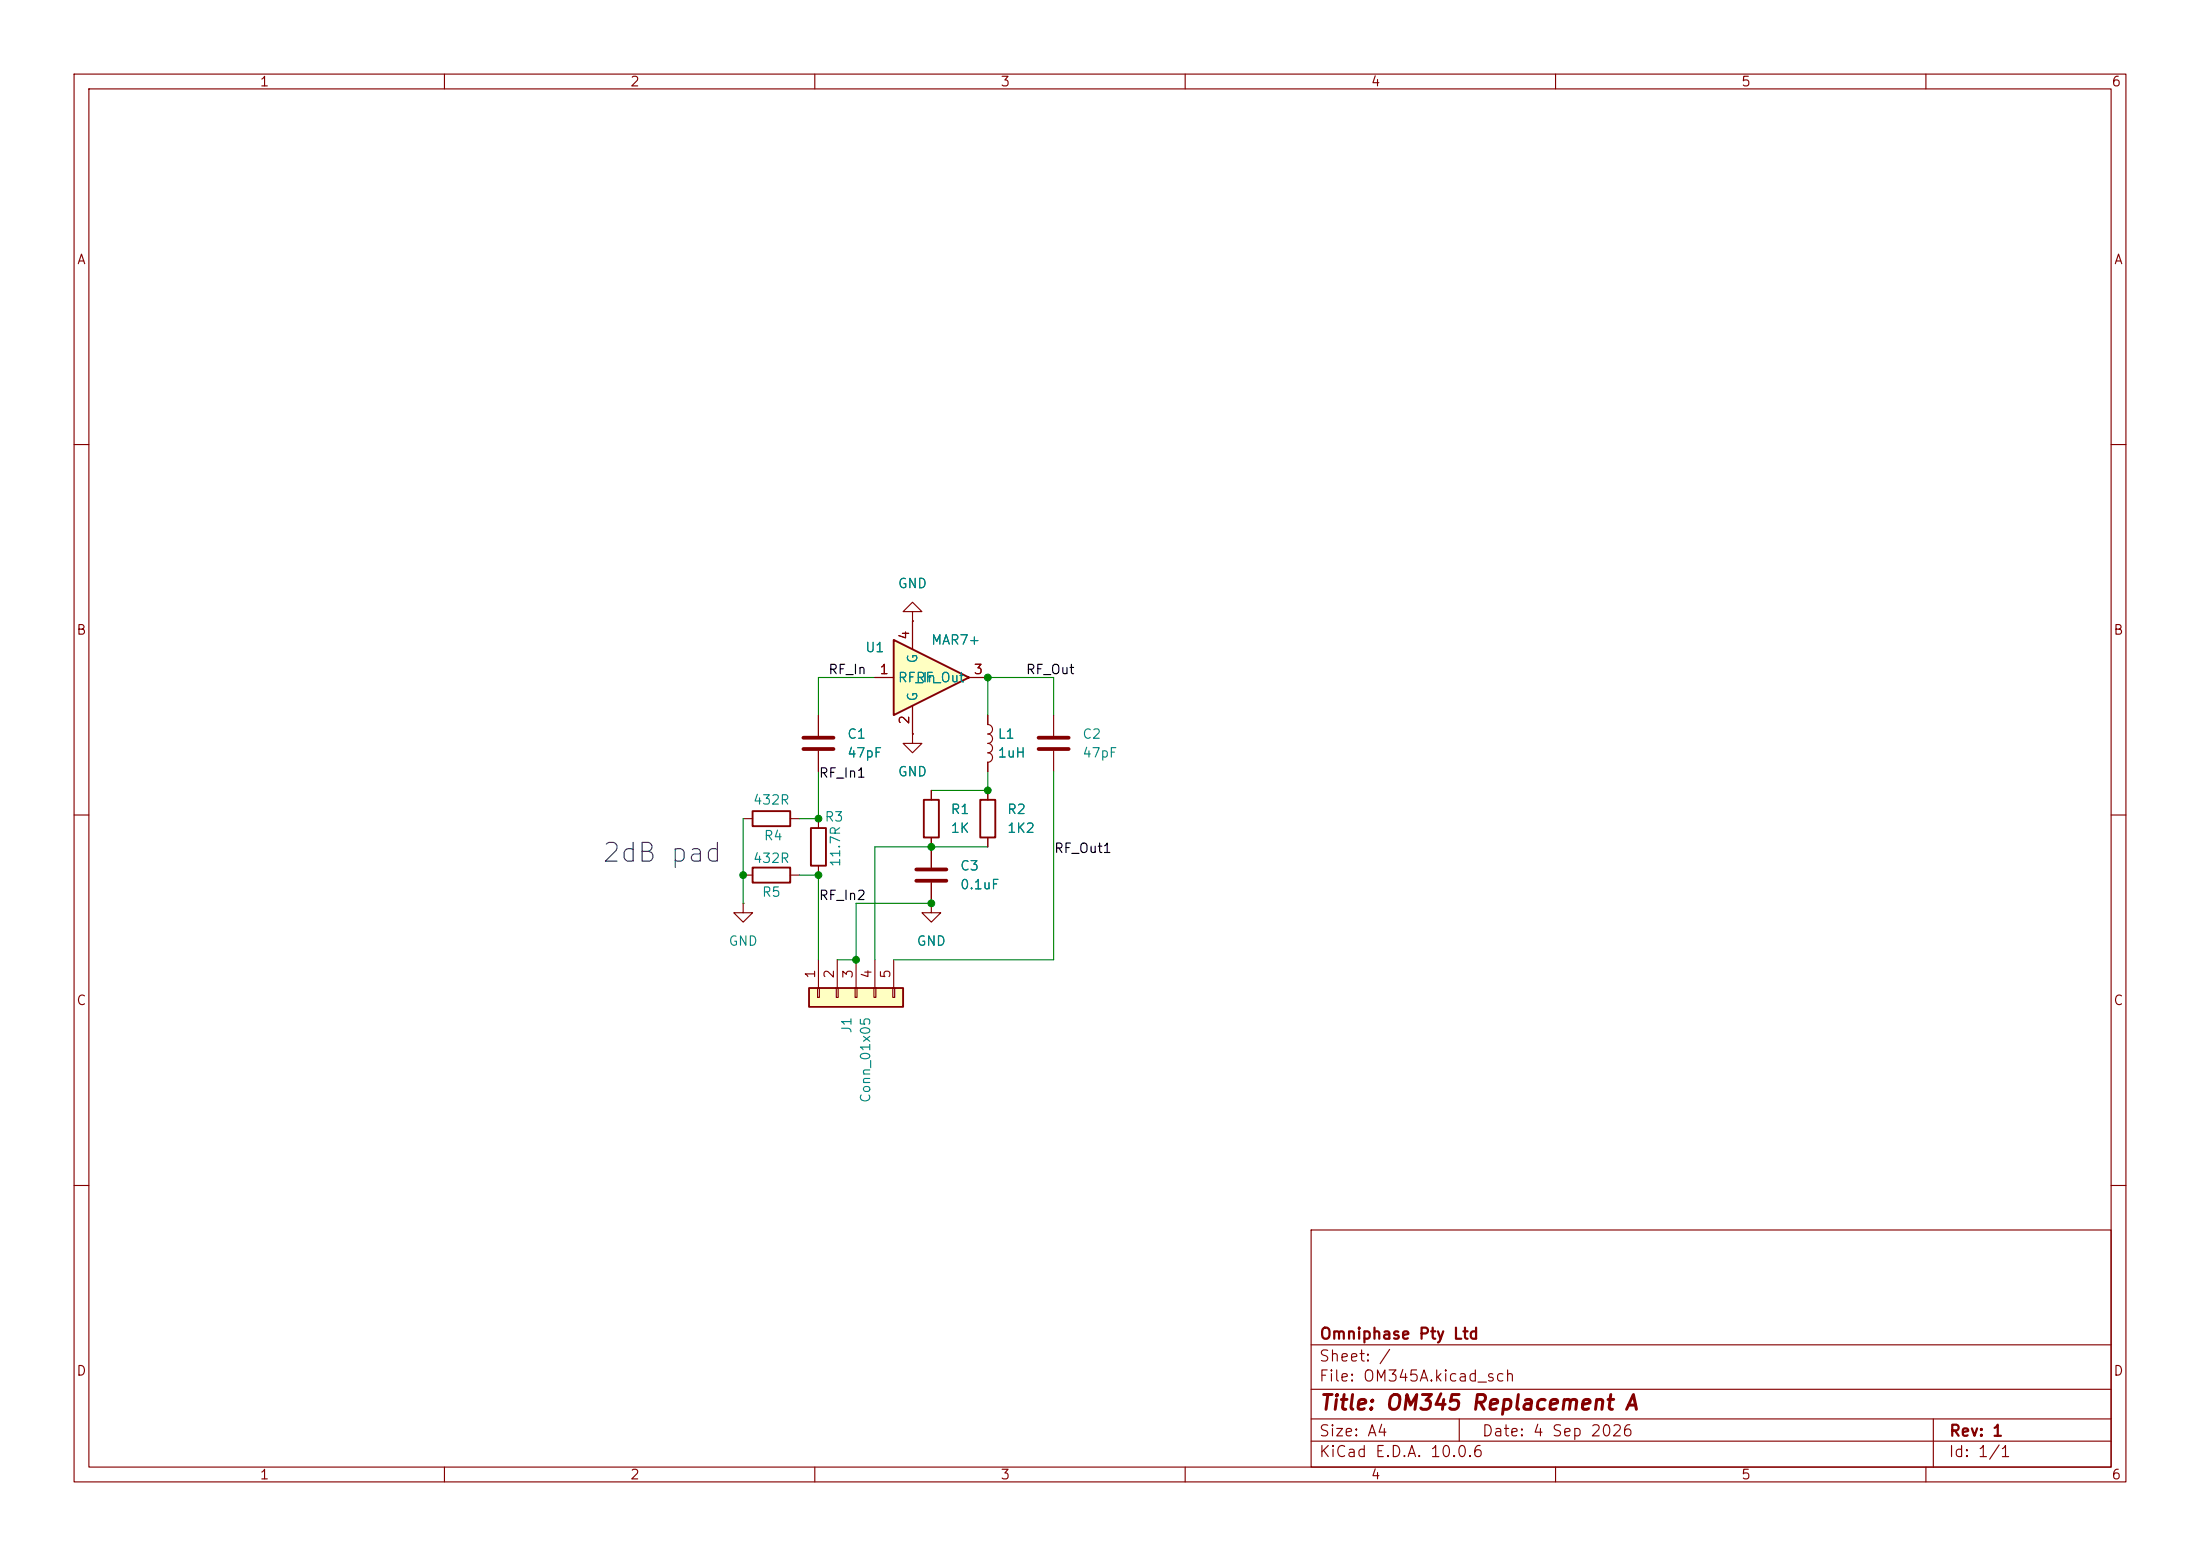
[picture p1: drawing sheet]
(kicad_sch
 (version 20260306)
 (generator "eeschema")
 (generator_version "10.0")
 (paper "A4")
 (title_block
  (title "OM345 Replacement A")
  (date "4 Sep 2026")
  (rev "1")
  (company "Omniphase Pty Ltd"))
 (lib_symbols
  (symbol "Connector_Generic:Conn_01x05"
   (pin_names
    (offset 1.016) (hide yes)) (exclude_from_sim no) (in_bom yes) (on_board yes)
   (in_pos_files yes)
   (duplicate_pin_numbers_are_jumpers no)
   (property "Reference" "J" (at 0 7.62 0) (show_name no) (do_not_autoplace no) (effects (font (size 1.27 1.27))))
   (property "Value" "Conn_01x05" (at 0 -7.62 0) (show_name no) (do_not_autoplace no) (effects (font (size 1.27 1.27))))
   (property "Footprint" "" (at 0 0 0) (show_name no) (do_not_autoplace no) (hide yes) (effects (font (size 1.27 1.27))))
   (property "Datasheet" "" (at 0 0 0) (show_name no) (do_not_autoplace no) (hide yes) (effects (font (size 1.27 1.27))))
   (property "Description" "Generic connector, single row, 01x05, script generated (kicad-library-utils/schlib/autogen/connector/)" (at 0 0 0) (show_name no) (do_not_autoplace no) (hide yes) (effects (font (size 1.27 1.27))))
   (symbol "Conn_01x05_1_1"
    (rectangle (start -1.27 6.35) (end 1.27 -6.35) (stroke (width 0.254) (type default)) (fill (type background)))
    (rectangle (start -1.27 5.207) (end 0 4.953) (stroke (width 0.1524) (type default)) (fill (type none)))
    (rectangle (start -1.27 2.667) (end 0 2.413) (stroke (width 0.1524) (type default)) (fill (type none)))
    (rectangle (start -1.27 0.127) (end 0 -0.127) (stroke (width 0.1524) (type default)) (fill (type none)))
    (rectangle (start -1.27 -2.413) (end 0 -2.667) (stroke (width 0.1524) (type default)) (fill (type none)))
    (rectangle (start -1.27 -4.953) (end 0 -5.207) (stroke (width 0.1524) (type default)) (fill (type none)))
    (pin passive line (at -5.08 5.08 0) (length 3.81) (name "Pin_1" (effects (font (size 1.27 1.27)))) (number "1" (effects (font (size 1.27 1.27)))))
    (pin passive line (at -5.08 2.54 0) (length 3.81) (name "Pin_2" (effects (font (size 1.27 1.27)))) (number "2" (effects (font (size 1.27 1.27)))))
    (pin passive line (at -5.08 0 0) (length 3.81) (name "Pin_3" (effects (font (size 1.27 1.27)))) (number "3" (effects (font (size 1.27 1.27)))))
    (pin passive line (at -5.08 -2.54 0) (length 3.81) (name "Pin_4" (effects (font (size 1.27 1.27)))) (number "4" (effects (font (size 1.27 1.27)))))
    (pin passive line (at -5.08 -5.08 0) (length 3.81) (name "Pin_5" (effects (font (size 1.27 1.27)))) (number "5" (effects (font (size 1.27 1.27))))))
   (embedded_fonts no))
  (symbol "Device:C"
   (pin_numbers (hide yes))
   (pin_names
    (offset 0.254)) (exclude_from_sim no) (in_bom yes) (on_board yes)
   (in_pos_files yes)
   (duplicate_pin_numbers_are_jumpers no)
   (property "Reference" "C" (at 0.635 2.54 0) (show_name no) (do_not_autoplace no) (effects (font (size 1.27 1.27)) (justify left)))
   (property "Value" "C" (at 0.635 -2.54 0) (show_name no) (do_not_autoplace no) (effects (font (size 1.27 1.27)) (justify left)))
   (property "Footprint" "" (at 0.9652 -3.81 0) (show_name no) (do_not_autoplace no) (hide yes) (effects (font (size 1.27 1.27))))
   (property "Datasheet" "" (at 0 0 0) (show_name no) (do_not_autoplace no) (hide yes) (effects (font (size 1.27 1.27))))
   (property "Description" "Unpolarized capacitor" (at 0 0 0) (show_name no) (do_not_autoplace no) (hide yes) (effects (font (size 1.27 1.27))))
   (symbol "C_0_1"
    (polyline (pts (xy -2.032 0.762) (xy 2.032 0.762)) (stroke (width 0.508) (type default)) (fill (type none)))
    (polyline (pts (xy -2.032 -0.762) (xy 2.032 -0.762)) (stroke (width 0.508) (type default)) (fill (type none))))
   (symbol "C_1_1"
    (pin passive line (at 0 3.81 270) (length 2.794) (name "" (effects (font (size 1.27 1.27)))) (number "1" (effects (font (size 1.27 1.27)))))
    (pin passive line (at 0 -3.81 90) (length 2.794) (name "" (effects (font (size 1.27 1.27)))) (number "2" (effects (font (size 1.27 1.27))))))
   (embedded_fonts no))
  (symbol "Device:L"
   (pin_numbers (hide yes))
   (pin_names
    (offset 1.016) (hide yes)) (exclude_from_sim no) (in_bom yes) (on_board yes)
   (in_pos_files yes)
   (duplicate_pin_numbers_are_jumpers no)
   (property "Reference" "L" (at -1.27 0 90) (show_name no) (do_not_autoplace no) (effects (font (size 1.27 1.27))))
   (property "Value" "L" (at 1.905 0 90) (show_name no) (do_not_autoplace no) (effects (font (size 1.27 1.27))))
   (property "Footprint" "" (at 0 0 0) (show_name no) (do_not_autoplace no) (hide yes) (effects (font (size 1.27 1.27))))
   (property "Datasheet" "" (at 0 0 0) (show_name no) (do_not_autoplace no) (hide yes) (effects (font (size 1.27 1.27))))
   (property "Description" "Inductor" (at 0 0 0) (show_name no) (do_not_autoplace no) (hide yes) (effects (font (size 1.27 1.27))))
   (symbol "L_0_1"
    (arc (start 0 2.54) (mid 0.6323 1.905) (end 0 1.27) (stroke (width 0) (type default)) (fill (type none)))
    (arc (start 0 1.27) (mid 0.6323 0.635) (end 0 0) (stroke (width 0) (type default)) (fill (type none)))
    (arc (start 0 0) (mid 0.6323 -0.635) (end 0 -1.27) (stroke (width 0) (type default)) (fill (type none)))
    (arc (start 0 -1.27) (mid 0.6323 -1.905) (end 0 -2.54) (stroke (width 0) (type default)) (fill (type none))))
   (symbol "L_1_1"
    (pin passive line (at 0 3.81 270) (length 1.27) (name "1" (effects (font (size 1.27 1.27)))) (number "1" (effects (font (size 1.27 1.27)))))
    (pin passive line (at 0 -3.81 90) (length 1.27) (name "2" (effects (font (size 1.27 1.27)))) (number "2" (effects (font (size 1.27 1.27))))))
   (embedded_fonts no))
  (symbol "Device:R"
   (pin_numbers (hide yes))
   (pin_names
    (offset 0)) (exclude_from_sim no) (in_bom yes) (on_board yes)
   (in_pos_files yes)
   (duplicate_pin_numbers_are_jumpers no)
   (property "Reference" "R" (at 2.032 0 90) (show_name no) (do_not_autoplace no) (effects (font (size 1.27 1.27))))
   (property "Value" "R" (at 0 0 90) (show_name no) (do_not_autoplace no) (effects (font (size 1.27 1.27))))
   (property "Footprint" "" (at -1.778 0 90) (show_name no) (do_not_autoplace no) (hide yes) (effects (font (size 1.27 1.27))))
   (property "Datasheet" "" (at 0 0 0) (show_name no) (do_not_autoplace no) (hide yes) (effects (font (size 1.27 1.27))))
   (property "Description" "Resistor" (at 0 0 0) (show_name no) (do_not_autoplace no) (hide yes) (effects (font (size 1.27 1.27))))
   (symbol "R_0_1"
    (rectangle (start -1.016 -2.54) (end 1.016 2.54) (stroke (width 0.254) (type default)) (fill (type none))))
   (symbol "R_1_1"
    (pin passive line (at 0 3.81 270) (length 1.27) (name "" (effects (font (size 1.27 1.27)))) (number "1" (effects (font (size 1.27 1.27)))))
    (pin passive line (at 0 -3.81 90) (length 1.27) (name "" (effects (font (size 1.27 1.27)))) (number "2" (effects (font (size 1.27 1.27))))))
   (embedded_fonts no))
  (symbol "RF_Amplifier:MAR7+" (exclude_from_sim no) (in_bom yes) (on_board yes)
   (in_pos_files yes)
   (duplicate_pin_numbers_are_jumpers no)
   (property "Reference" "U" (at 2.54 6.35 0) (show_name no) (do_not_autoplace no) (effects (font (size 1.27 1.27))))
   (property "Value" "MAR7+" (at 3.81 3.81 0) (show_name no) (do_not_autoplace no) (effects (font (size 1.27 1.27))))
   (property "Footprint" "RF_Mini-Circuits:VV105" (at -1.27 -16.51 0) (show_name no) (do_not_autoplace no) (hide yes) (effects (font (size 1.27 1.27))))
   (property "Datasheet" "" (at 0 0 0) (show_name no) (do_not_autoplace no) (hide yes) (effects (font (size 1.27 1.27))))
   (property "Description" "MMIC wideband amplifier, DC-2GHz, +32.5dB @ 100MHz, 4V, VV105" (at 0.254 -2.286 0) (show_name no) (do_not_autoplace no) (hide yes) (effects (font (size 1.27 1.27))))
   (symbol "MAR7+_0_1"
    (polyline (pts (xy 5.08 0) (xy -5.08 5.08) (xy -5.08 -5.08) (xy 5.08 0)) (stroke (width 0.254) (type default)) (fill (type background))))
   (symbol "MAR7+_1_1"
    (pin input line (at -7.62 0 0) (length 2.54) (name "RF_In" (effects (font (size 1.27 1.27)))) (number "1" (effects (font (size 1.27 1.27)))))
    (pin power_in line (at -2.54 -7.62 90) (length 3.81) (name "G" (effects (font (size 1.27 1.27)))) (number "2" (effects (font (size 1.27 1.27)))))
    (pin output line (at 7.62 0 180) (length 2.54) (name "RF_Out" (effects (font (size 1.27 1.27)))) (number "3" (effects (font (size 1.27 1.27)))))
    (pin power_in line (at -2.54 7.62 270) (length 3.81) (name "G" (effects (font (size 1.27 1.27)))) (number "4" (effects (font (size 1.27 1.27))))))
   (embedded_fonts no))
  (symbol "power:GND"
   (power global)
   (pin_numbers (hide yes))
   (pin_names
    (offset 0) (hide yes)) (exclude_from_sim no) (in_bom yes) (on_board yes)
   (in_pos_files yes)
   (duplicate_pin_numbers_are_jumpers no)
   (property "Reference" "#PWR" (at 0 -6.35 0) (show_name no) (do_not_autoplace no) (hide yes) (effects (font (size 1.27 1.27))))
   (property "Value" "GND" (at 0 -3.81 0) (show_name no) (do_not_autoplace no) (effects (font (size 1.27 1.27))))
   (property "Footprint" "" (at 0 0 0) (show_name no) (do_not_autoplace no) (hide yes) (effects (font (size 1.27 1.27))))
   (property "Datasheet" "" (at 0 0 0) (show_name no) (do_not_autoplace no) (hide yes) (effects (font (size 1.27 1.27))))
   (property "Description" "Power symbol creates a global label with name \"GND\" , ground" (at 0 0 0) (show_name no) (do_not_autoplace no) (hide yes) (effects (font (size 1.27 1.27))))
   (symbol "GND_0_1"
    (polyline (pts (xy 0 0) (xy 0 -1.27) (xy 1.27 -1.27) (xy 0 -2.54) (xy -1.27 -1.27) (xy 0 -1.27)) (stroke (width 0) (type default)) (fill (type none))))
   (symbol "GND_1_1"
    (pin power_in line (at 0 0 270) (length 0) (name "" (effects (font (size 1.27 1.27)))) (number "1" (effects (font (size 1.27 1.27))))))
   (embedded_fonts no)))
 (text "2dB pad"
  (exclude_from_sim no)
  (at 89.408 115.316 0)
  (effects (font (size 2.54 2.54))))
 (text ""
  (exclude_from_sim no)
  (at 73.914 121.666 0)
  (effects (font (size 2.54 2.54))))
 (text ""
  (exclude_from_sim no)
  (at 74.93 121.412 0)
  (effects (font (size 12.954 12.954))))
 (text "Attenuation pad my be\nbypassed by zero Ohm R3\nand R4 R5 not installed"
  (exclude_from_sim no)
  (at 73.66 133.35 0)
  (effects (font (size 2.54 2.54))))
 (text ""
  (exclude_from_sim no)
  (at 82.55 121.666 0)
  (effects (font (size 2.54 2.54))))
 (junction
  (at 133.35 91.44)
  (diameter 0)
  (color 0 0 0 0))
 (junction
  (at 115.57 129.54)
  (diameter 0)
  (color 0 0 0 0))
 (junction
  (at 133.35 106.68)
  (diameter 0)
  (color 0 0 0 0))
 (junction
  (at 125.73 114.3)
  (diameter 0)
  (color 0 0 0 0))
 (junction
  (at 100.33 118.11)
  (diameter 0)
  (color 0 0 0 0))
 (junction
  (at 125.73 121.92)
  (diameter 0)
  (color 0 0 0 0))
 (junction
  (at 110.49 118.11)
  (diameter 0)
  (color 0 0 0 0))
 (junction
  (at 110.49 110.49)
  (diameter 0)
  (color 0 0 0 0))
 (wire
  (pts (xy 115.57 121.92) (xy 125.73 121.92))
  (stroke (width 0) (type default)))
 (wire
  (pts (xy 133.35 91.44) (xy 133.35 96.52))
  (stroke (width 0) (type default)))
 (wire
  (pts (xy 118.11 114.3) (xy 125.73 114.3))
  (stroke (width 0) (type default)))
 (wire
  (pts (xy 113.03 129.54) (xy 115.57 129.54))
  (stroke (width 0) (type default)))
 (wire
  (pts (xy 110.49 96.52) (xy 110.49 91.44))
  (stroke (width 0) (type default)))
 (wire
  (pts (xy 118.11 129.54) (xy 118.11 114.3))
  (stroke (width 0) (type default)))
 (wire
  (pts (xy 100.33 110.49) (xy 100.33 118.11))
  (stroke (width 0) (type default)))
 (wire
  (pts (xy 100.33 118.11) (xy 100.33 121.92))
  (stroke (width 0) (type default)))
 (wire
  (pts (xy 115.57 129.54) (xy 115.57 121.92))
  (stroke (width 0) (type default)))
 (wire
  (pts (xy 125.73 114.3) (xy 133.35 114.3))
  (stroke (width 0) (type default)))
 (wire
  (pts (xy 133.35 91.44) (xy 142.24 91.44))
  (stroke (width 0) (type default)))
 (wire
  (pts (xy 133.35 104.14) (xy 133.35 106.68))
  (stroke (width 0) (type default)))
 (wire
  (pts (xy 107.95 110.49) (xy 110.49 110.49))
  (stroke (width 0) (type default)))
 (wire
  (pts (xy 110.49 104.14) (xy 110.49 110.49))
  (stroke (width 0) (type default)))
 (wire
  (pts (xy 142.24 104.14) (xy 142.24 129.54))
  (stroke (width 0) (type default)))
 (wire
  (pts (xy 107.95 118.11) (xy 110.49 118.11))
  (stroke (width 0) (type default)))
 (wire
  (pts (xy 110.49 118.11) (xy 110.49 129.54))
  (stroke (width 0) (type default)))
 (wire
  (pts (xy 142.24 129.54) (xy 120.65 129.54))
  (stroke (width 0) (type default)))
 (wire
  (pts (xy 125.73 106.68) (xy 133.35 106.68))
  (stroke (width 0) (type default)))
 (wire
  (pts (xy 110.49 91.44) (xy 118.11 91.44))
  (stroke (width 0) (type default)))
 (wire
  (pts (xy 142.24 91.44) (xy 142.24 96.52))
  (stroke (width 0) (type default)))
 (label "RF_In1"
  (at 110.49 105.41 0)
  (fields_autoplaced yes)
  (effects (font (size 1.27 1.27)) (justify left bottom))
  (property "RF_50Ohm" "" (at 110.49 106.68 0) (show_name no) (do_not_autoplace no) (effects (font (size 1.27 1.27)
    (italic yes)) (justify left))))
 (label "RF_In"
  (at 111.76 91.44 0)
  (fields_autoplaced yes)
  (effects (font (size 1.27 1.27)) (justify left bottom))
  (property "RF_50Ohm" "" (at 111.76 92.71 0) (show_name no) (do_not_autoplace no) (effects (font (size 1.27 1.27)
    (italic yes)) (justify left))))
 (label "RF_In2"
  (at 110.49 121.92 0)
  (fields_autoplaced yes)
  (effects (font (size 1.27 1.27)) (justify left bottom))
  (property "RF_50Ohm" "" (at 110.49 123.19 0) (show_name no) (do_not_autoplace no) (effects (font (size 1.27 1.27)
    (italic yes)) (justify left))))
 (label "RF_Out1"
  (at 142.24 115.57 0)
  (fields_autoplaced yes)
  (effects (font (size 1.27 1.27)) (justify left bottom))
  (property "RF_50Ohm" "" (at 142.24 116.84 0) (show_name no) (do_not_autoplace no) (effects (font (size 1.27 1.27)
    (italic yes)) (justify left))))
 (label "RF_Out"
  (at 138.43 91.44 0)
  (fields_autoplaced yes)
  (effects (font (size 1.27 1.27)) (justify left bottom))
  (property "RF_50Ohm" "" (at 138.43 92.71 0) (show_name no) (do_not_autoplace no) (effects (font (size 1.27 1.27)
    (italic yes)) (justify left))))
 (symbol
  (lib_id "Device:R")
  (at 104.14 118.11 90)
  (unit 1)
  (body_style 1)
  (exclude_from_sim no)
  (in_bom yes)
  (on_board yes)
  (in_pos_files yes)
  (dnp no)
  (property "Reference" "R5" (at 104.14 120.396 90) (show_name no) (do_not_autoplace no) (effects (font (size 1.27 1.27))))
  (property "Value" "432R" (at 104.14 115.824 90) (show_name no) (do_not_autoplace no) (effects (font (size 1.27 1.27))))
  (property "Footprint" "Resistor_SMD:R_0603_1608Metric_Pad0.98x0.95mm_HandSolder" (at 104.14 119.888 90) (hide yes) (show_name no) (do_not_autoplace no) (effects (font (size 1.27 1.27))))
  (property "Datasheet" "" (at 104.14 118.11 0) (hide yes) (show_name no) (do_not_autoplace no) (effects (font (size 1.27 1.27))))
  (property "Description" "Resistor" (at 104.14 118.11 0) (hide yes) (show_name no) (do_not_autoplace no) (effects (font (size 1.27 1.27))))
  (pin "2")
  (pin "1"))
 (symbol
  (lib_id "Device:R")
  (at 104.14 110.49 90)
  (unit 1)
  (body_style 1)
  (exclude_from_sim no)
  (in_bom yes)
  (on_board yes)
  (in_pos_files yes)
  (dnp no)
  (property "Reference" "R4" (at 104.394 112.776 90) (show_name no) (do_not_autoplace no) (effects (font (size 1.27 1.27))))
  (property "Value" "432R" (at 104.14 107.95 90) (show_name no) (do_not_autoplace no) (effects (font (size 1.27 1.27))))
  (property "Footprint" "Resistor_SMD:R_0603_1608Metric_Pad0.98x0.95mm_HandSolder" (at 104.14 112.268 90) (hide yes) (show_name no) (do_not_autoplace no) (effects (font (size 1.27 1.27))))
  (property "Datasheet" "" (at 104.14 110.49 0) (hide yes) (show_name no) (do_not_autoplace no) (effects (font (size 1.27 1.27))))
  (property "Description" "Resistor" (at 104.14 110.49 0) (hide yes) (show_name no) (do_not_autoplace no) (effects (font (size 1.27 1.27))))
  (pin "2")
  (pin "1"))
 (symbol
  (lib_id "Device:C")
  (at 125.73 118.11 0)
  (unit 1)
  (body_style 1)
  (exclude_from_sim no)
  (in_bom yes)
  (on_board yes)
  (in_pos_files yes)
  (dnp no)
  (fields_autoplaced yes)
  (property "Reference" "C3" (at 129.54 116.8399 0) (show_name no) (do_not_autoplace no) (effects (font (size 1.27 1.27)) (justify left)))
  (property "Value" "0.1uF" (at 129.54 119.3799 0) (show_name no) (do_not_autoplace no) (effects (font (size 1.27 1.27)) (justify left)))
  (property "Footprint" "Capacitor_SMD:C_0603_1608Metric_Pad1.08x0.95mm_HandSolder" (at 126.6952 121.92 0) (hide yes) (show_name no) (do_not_autoplace no) (effects (font (size 1.27 1.27))))
  (property "Datasheet" "" (at 125.73 118.11 0) (hide yes) (show_name no) (do_not_autoplace no) (effects (font (size 1.27 1.27))))
  (property "Description" "Unpolarized capacitor" (at 125.73 118.11 0) (hide yes) (show_name no) (do_not_autoplace no) (effects (font (size 1.27 1.27))))
  (pin "2")
  (pin "1"))
 (symbol
  (lib_id "Device:C")
  (at 110.49 100.33 0)
  (unit 1)
  (body_style 1)
  (exclude_from_sim no)
  (in_bom yes)
  (on_board yes)
  (in_pos_files yes)
  (dnp no)
  (fields_autoplaced yes)
  (property "Reference" "C1" (at 114.3 99.0599 0) (show_name no) (do_not_autoplace no) (effects (font (size 1.27 1.27)) (justify left)))
  (property "Value" "47pF" (at 114.3 101.5999 0) (show_name no) (do_not_autoplace no) (effects (font (size 1.27 1.27)) (justify left)))
  (property "Footprint" "Capacitor_SMD:C_0603_1608Metric_Pad1.08x0.95mm_HandSolder" (at 111.4552 104.14 0) (hide yes) (show_name no) (do_not_autoplace no) (effects (font (size 1.27 1.27))))
  (property "Datasheet" "" (at 110.49 100.33 0) (hide yes) (show_name no) (do_not_autoplace no) (effects (font (size 1.27 1.27))))
  (property "Description" "Unpolarized capacitor" (at 110.49 100.33 0) (hide yes) (show_name no) (do_not_autoplace no) (effects (font (size 1.27 1.27))))
  (pin "2")
  (pin "1"))
 (symbol
  (lib_id "power:GND")
  (at 123.19 83.82 180)
  (unit 1)
  (body_style 1)
  (exclude_from_sim no)
  (in_bom yes)
  (on_board yes)
  (in_pos_files yes)
  (dnp no)
  (fields_autoplaced yes)
  (property "Reference" "#PWR03" (at 123.19 77.47 0) (hide yes) (show_name no) (do_not_autoplace no) (effects (font (size 1.27 1.27))))
  (property "Value" "GND" (at 123.19 78.74 0) (show_name no) (do_not_autoplace no) (effects (font (size 1.27 1.27))))
  (property "Footprint" "" (at 123.19 83.82 0) (hide yes) (show_name no) (do_not_autoplace no) (effects (font (size 1.27 1.27))))
  (property "Datasheet" "" (at 123.19 83.82 0) (hide yes) (show_name no) (do_not_autoplace no) (effects (font (size 1.27 1.27))))
  (property "Description" "Power symbol creates a global label with name \"GND\" , ground" (at 123.19 83.82 0) (hide yes) (show_name no) (do_not_autoplace no) (effects (font (size 1.27 1.27))))
  (pin "1"))
 (symbol
  (lib_id "Device:L")
  (at 133.35 100.33 0)
  (unit 1)
  (body_style 1)
  (exclude_from_sim no)
  (in_bom yes)
  (on_board yes)
  (in_pos_files yes)
  (dnp no)
  (fields_autoplaced yes)
  (property "Reference" "L1" (at 134.62 99.0599 0) (show_name no) (do_not_autoplace no) (effects (font (size 1.27 1.27)) (justify left)))
  (property "Value" "1uH" (at 134.62 101.5999 0) (show_name no) (do_not_autoplace no) (effects (font (size 1.27 1.27)) (justify left)))
  (property "Footprint" "Inductor_SMD:L_0603_1608Metric_Pad1.05x0.95mm_HandSolder" (at 133.35 100.33 0) (hide yes) (show_name no) (do_not_autoplace no) (effects (font (size 1.27 1.27))))
  (property "Datasheet" "" (at 133.35 100.33 0) (hide yes) (show_name no) (do_not_autoplace no) (effects (font (size 1.27 1.27))))
  (property "Description" "Inductor" (at 133.35 100.33 0) (hide yes) (show_name no) (do_not_autoplace no) (effects (font (size 1.27 1.27))))
  (pin "2")
  (pin "1"))
 (symbol
  (lib_id "Device:R")
  (at 125.73 110.49 0)
  (unit 1)
  (body_style 1)
  (exclude_from_sim no)
  (in_bom yes)
  (on_board yes)
  (in_pos_files yes)
  (dnp no)
  (fields_autoplaced yes)
  (property "Reference" "R1" (at 128.27 109.2199 0) (show_name no) (do_not_autoplace no) (effects (font (size 1.27 1.27)) (justify left)))
  (property "Value" "1K" (at 128.27 111.7599 0) (show_name no) (do_not_autoplace no) (effects (font (size 1.27 1.27)) (justify left)))
  (property "Footprint" "Resistor_SMD:R_0603_1608Metric_Pad0.98x0.95mm_HandSolder" (at 123.952 110.49 90) (hide yes) (show_name no) (do_not_autoplace no) (effects (font (size 1.27 1.27))))
  (property "Datasheet" "" (at 125.73 110.49 0) (hide yes) (show_name no) (do_not_autoplace no) (effects (font (size 1.27 1.27))))
  (property "Description" "Resistor" (at 125.73 110.49 0) (hide yes) (show_name no) (do_not_autoplace no) (effects (font (size 1.27 1.27))))
  (pin "2")
  (pin "1"))
 (symbol
  (lib_id "power:GND")
  (at 100.33 121.92 0)
  (unit 1)
  (body_style 1)
  (exclude_from_sim no)
  (in_bom yes)
  (on_board yes)
  (in_pos_files yes)
  (dnp no)
  (fields_autoplaced yes)
  (property "Reference" "#PWR04" (at 100.33 128.27 0) (hide yes) (show_name no) (do_not_autoplace no) (effects (font (size 1.27 1.27))))
  (property "Value" "GND" (at 100.33 127 0) (show_name no) (do_not_autoplace no) (effects (font (size 1.27 1.27))))
  (property "Footprint" "" (at 100.33 121.92 0) (hide yes) (show_name no) (do_not_autoplace no) (effects (font (size 1.27 1.27))))
  (property "Datasheet" "" (at 100.33 121.92 0) (hide yes) (show_name no) (do_not_autoplace no) (effects (font (size 1.27 1.27))))
  (property "Description" "Power symbol creates a global label with name \"GND\" , ground" (at 100.33 121.92 0) (hide yes) (show_name no) (do_not_autoplace no) (effects (font (size 1.27 1.27))))
  (pin "1"))
 (symbol
  (lib_id "Device:R")
  (at 110.49 114.3 0)
  (unit 1)
  (body_style 1)
  (exclude_from_sim no)
  (in_bom yes)
  (on_board yes)
  (in_pos_files yes)
  (dnp no)
  (property "Reference" "R3" (at 111.252 110.236 0) (show_name no) (do_not_autoplace no) (effects (font (size 1.27 1.27)) (justify left)))
  (property "Value" "11.7R" (at 112.776 117.094 90) (show_name no) (do_not_autoplace no) (effects (font (size 1.27 1.27)) (justify left)))
  (property "Footprint" "Resistor_SMD:R_0603_1608Metric_Pad0.98x0.95mm_HandSolder" (at 108.712 114.3 90) (hide yes) (show_name no) (do_not_autoplace no) (effects (font (size 1.27 1.27))))
  (property "Datasheet" "" (at 110.49 114.3 0) (hide yes) (show_name no) (do_not_autoplace no) (effects (font (size 1.27 1.27))))
  (property "Description" "Resistor" (at 110.49 114.3 0) (hide yes) (show_name no) (do_not_autoplace no) (effects (font (size 1.27 1.27))))
  (pin "2")
  (pin "1"))
 (symbol
  (lib_id "RF_Amplifier:MAR7+")
  (at 125.73 91.44 0)
  (unit 1)
  (body_style 1)
  (exclude_from_sim no)
  (in_bom yes)
  (on_board yes)
  (in_pos_files yes)
  (dnp no)
  (property "Reference" "U1" (at 118.11 87.376 0) (show_name no) (do_not_autoplace no) (effects (font (size 1.27 1.27))))
  (property "Value" "MAR7+" (at 129.032 86.36 0) (show_name no) (do_not_autoplace no) (effects (font (size 1.27 1.27))))
  (property "Footprint" "RF_Mini-Circuits:VV105" (at 124.46 107.95 0) (hide yes) (show_name no) (do_not_autoplace no) (effects (font (size 1.27 1.27))))
  (property "Datasheet" "" (at 125.73 91.44 0) (hide yes) (show_name no) (do_not_autoplace no) (effects (font (size 1.27 1.27))))
  (property "Description" "MMIC wideband amplifier, DC-2GHz, +32.5dB @ 100MHz, 4V, VV105" (at 125.984 93.726 0) (hide yes) (show_name no) (do_not_autoplace no) (effects (font (size 1.27 1.27))))
  (pin "4")
  (pin "3")
  (pin "1")
  (pin "2"))
 (symbol
  (lib_id "Connector_Generic:Conn_01x05")
  (at 115.57 134.62 90)
  (mirror x)
  (unit 1)
  (body_style 1)
  (exclude_from_sim no)
  (in_bom yes)
  (on_board yes)
  (in_pos_files yes)
  (dnp no)
  (fields_autoplaced yes)
  (property "Reference" "J1" (at 114.2999 137.16 0) (show_name no) (do_not_autoplace no) (effects (font (size 1.27 1.27)) (justify left)))
  (property "Value" "Conn_01x05" (at 116.8399 137.16 0) (show_name no) (do_not_autoplace no) (effects (font (size 1.27 1.27)) (justify left)))
  (property "Footprint" "Connector_PinHeader_2.54mm:PinHeader_1x05_P2.54mm_Vertical" (at 115.57 134.62 0) (hide yes) (show_name no) (do_not_autoplace no) (effects (font (size 1.27 1.27))))
  (property "Datasheet" "" (at 115.57 134.62 0) (hide yes) (show_name no) (do_not_autoplace no) (effects (font (size 1.27 1.27))))
  (property "Description" "Generic connector, single row, 01x05, script generated (kicad-library-utils/schlib/autogen/connector/)" (at 115.57 134.62 0) (hide yes) (show_name no) (do_not_autoplace no) (effects (font (size 1.27 1.27))))
  (pin "5")
  (pin "1")
  (pin "2")
  (pin "4")
  (pin "3"))
 (symbol
  (lib_id "Device:R")
  (at 133.35 110.49 0)
  (unit 1)
  (body_style 1)
  (exclude_from_sim no)
  (in_bom yes)
  (on_board yes)
  (in_pos_files yes)
  (dnp no)
  (fields_autoplaced yes)
  (property "Reference" "R2" (at 135.89 109.2199 0) (show_name no) (do_not_autoplace no) (effects (font (size 1.27 1.27)) (justify left)))
  (property "Value" "1K2" (at 135.89 111.7599 0) (show_name no) (do_not_autoplace no) (effects (font (size 1.27 1.27)) (justify left)))
  (property "Footprint" "Resistor_SMD:R_0603_1608Metric_Pad0.98x0.95mm_HandSolder" (at 131.572 110.49 90) (hide yes) (show_name no) (do_not_autoplace no) (effects (font (size 1.27 1.27))))
  (property "Datasheet" "" (at 133.35 110.49 0) (hide yes) (show_name no) (do_not_autoplace no) (effects (font (size 1.27 1.27))))
  (property "Description" "Resistor" (at 133.35 110.49 0) (hide yes) (show_name no) (do_not_autoplace no) (effects (font (size 1.27 1.27))))
  (pin "2")
  (pin "1"))
 (symbol
  (lib_id "Device:C")
  (at 142.24 100.33 0)
  (unit 1)
  (body_style 1)
  (exclude_from_sim no)
  (in_bom yes)
  (on_board yes)
  (in_pos_files yes)
  (dnp no)
  (fields_autoplaced yes)
  (property "Reference" "C2" (at 146.05 99.0599 0) (show_name no) (do_not_autoplace no) (effects (font (size 1.27 1.27)) (justify left)))
  (property "Value" "47pF" (at 146.05 101.5999 0) (show_name no) (do_not_autoplace no) (effects (font (size 1.27 1.27)) (justify left)))
  (property "Footprint" "Capacitor_SMD:C_0603_1608Metric_Pad1.08x0.95mm_HandSolder" (at 143.2052 104.14 0) (hide yes) (show_name no) (do_not_autoplace no) (effects (font (size 1.27 1.27))))
  (property "Datasheet" "" (at 142.24 100.33 0) (hide yes) (show_name no) (do_not_autoplace no) (effects (font (size 1.27 1.27))))
  (property "Description" "Unpolarized capacitor" (at 142.24 100.33 0) (hide yes) (show_name no) (do_not_autoplace no) (effects (font (size 1.27 1.27))))
  (pin "2")
  (pin "1"))
 (symbol
  (lib_id "power:GND")
  (at 123.19 99.06 0)
  (unit 1)
  (body_style 1)
  (exclude_from_sim no)
  (in_bom yes)
  (on_board yes)
  (in_pos_files yes)
  (dnp no)
  (fields_autoplaced yes)
  (property "Reference" "#PWR02" (at 123.19 105.41 0) (hide yes) (show_name no) (do_not_autoplace no) (effects (font (size 1.27 1.27))))
  (property "Value" "GND" (at 123.19 104.14 0) (show_name no) (do_not_autoplace no) (effects (font (size 1.27 1.27))))
  (property "Footprint" "" (at 123.19 99.06 0) (hide yes) (show_name no) (do_not_autoplace no) (effects (font (size 1.27 1.27))))
  (property "Datasheet" "" (at 123.19 99.06 0) (hide yes) (show_name no) (do_not_autoplace no) (effects (font (size 1.27 1.27))))
  (property "Description" "Power symbol creates a global label with name \"GND\" , ground" (at 123.19 99.06 0) (hide yes) (show_name no) (do_not_autoplace no) (effects (font (size 1.27 1.27))))
  (pin "1"))
 (symbol
  (lib_id "power:GND")
  (at 125.73 121.92 0)
  (unit 1)
  (body_style 1)
  (exclude_from_sim no)
  (in_bom yes)
  (on_board yes)
  (in_pos_files yes)
  (dnp no)
  (fields_autoplaced yes)
  (property "Reference" "#PWR01" (at 125.73 128.27 0) (hide yes) (show_name no) (do_not_autoplace no) (effects (font (size 1.27 1.27))))
  (property "Value" "GND" (at 125.73 127 0) (show_name no) (do_not_autoplace no) (effects (font (size 1.27 1.27))))
  (property "Footprint" "" (at 125.73 121.92 0) (hide yes) (show_name no) (do_not_autoplace no) (effects (font (size 1.27 1.27))))
  (property "Datasheet" "" (at 125.73 121.92 0) (hide yes) (show_name no) (do_not_autoplace no) (effects (font (size 1.27 1.27))))
  (property "Description" "Power symbol creates a global label with name \"GND\" , ground" (at 125.73 121.92 0) (hide yes) (show_name no) (do_not_autoplace no) (effects (font (size 1.27 1.27))))
  (pin "1"))
 (sheet_instances
  (path ""
   (page "1")))
 (embedded_fonts no))
